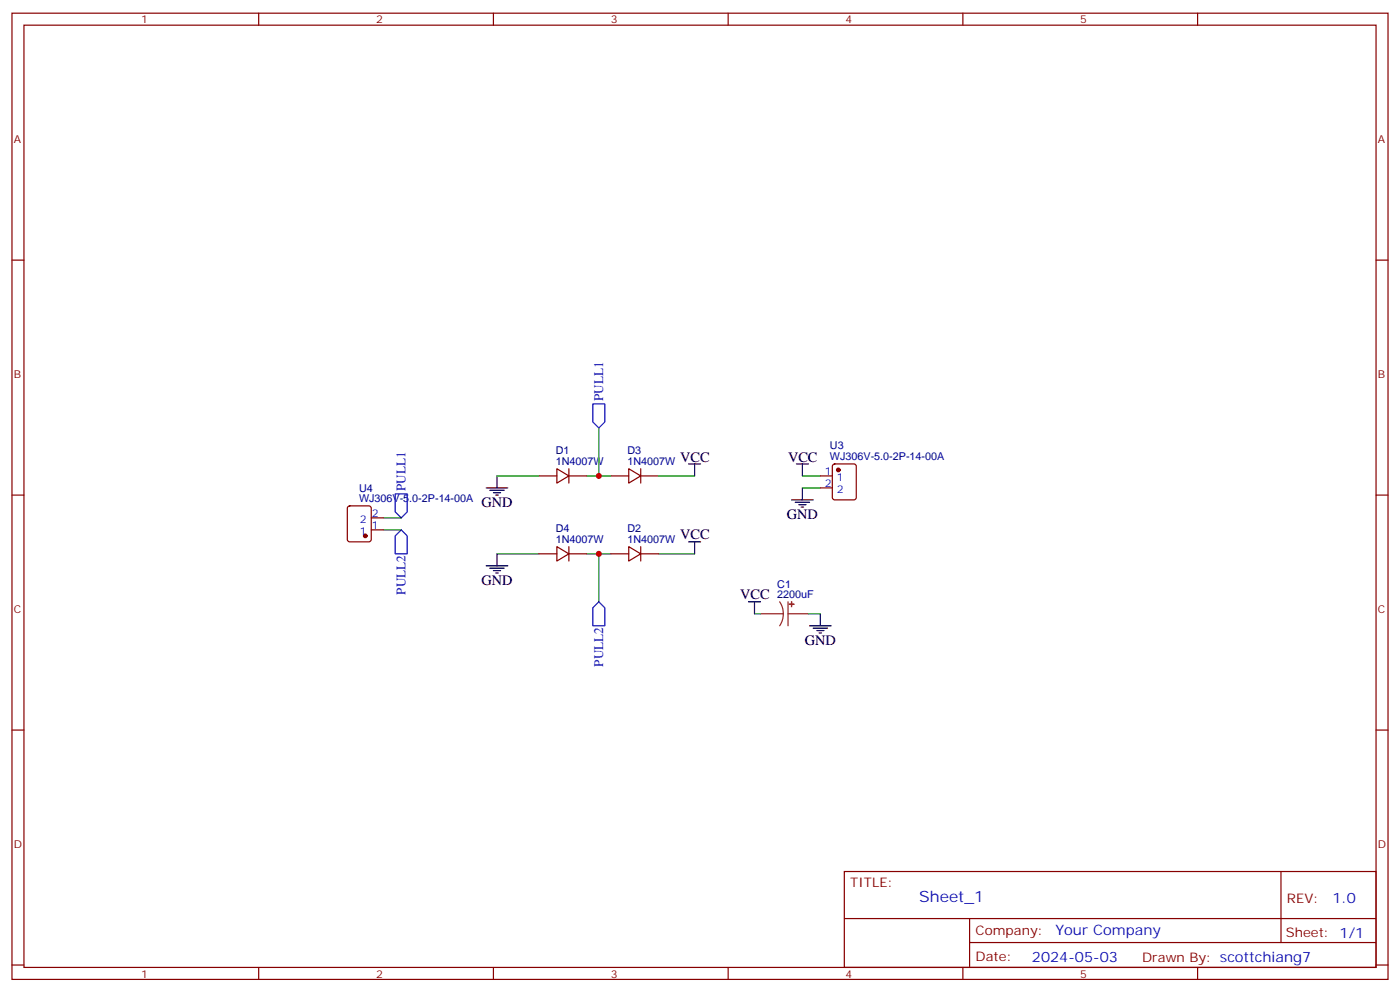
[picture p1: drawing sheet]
<svg xmlns="http://www.w3.org/2000/svg" width="412mm" height="292mm" viewBox="0 0 412 292" stroke-linecap="round" stroke-linejoin="round" font-family="sans-serif">
<g fill="none" stroke="#870000" stroke-width=".35">
<path d="M3.5 3.9h405.4v284.3h-405.4zM7.1 7.4h398.2v277.3h-398.2zM76.2 3.9v3.5M145.3 3.9v3.5M214.5 3.9v3.5M283.6 3.9v3.5M352.8 3.9v3.5M3.5 76.6h3.6M405.3 76.6h3.6M164 137.9l3.6 2.2-3.6 2.1zM167.6 137.9v4.3M185.2 137.9l3.5 2.2-3.5 2.1z"/>
<path d="M188.7 137.9v4.3M245.4 136.7l.5-.2h5.6l.7 .5v9.4l-.4 .7h-5.9l-.7-.5v-9.4zM3.5 145.7h3.6M102.5 149.1l.5-.2h5.7l.6 .4 .1 9.5-.5 .6-5.9 .1-.6-.5-.1-9.4zM109.4 155.9h3.5M109.4 152.4h3.5M158.7 140.1h5.3M167.6 140.1h5.3M179.9 140.1h5.3M188.7 140.1h5.3M241.7 140.1h3.5M241.7 143.6h3.5"/>
<path d="M405.3 145.7h3.6M158.7 163h5.3M164 160.9l3.6 2.1-3.6 2.1zM167.6 160.9v4.2M167.6 163h5.3M179.9 163h5.3M185.2 160.9l3.5 2.1-3.5 2.1zM188.7 160.9v4.2M188.7 163h5.3M3.5 214.8h3.6M405.3 214.8h3.6M248.7 256.5h156.6v28.2h-156.6z"/>
<path d="M377.3 256.5v20.9M248.7 270.3h156.5M285.6 277.4h119.6M285.6 270.3v14.1M3.5 284h3.6M76.2 284.7v3.5M145.3 284.7v3.5M214.5 284.7v3.5M283.6 284.7v3.5M352.8 284.7v3.5M405.3 284h3.6"/>
</g>
<g fill="none" stroke="#008700" stroke-width=".35">
<path d="M176.4 125.9v14.2M112.9 152.4h5.3M112.9 155.9h5.3M146.4 140.1h12.3M172.9 140.1h7M194 140.1h10.6M236.4 140.1h5.3M236.4 143.6h5.3M146.4 163h12.3M172.9 163h7M176.4 163v14.1M194 163h10.6"/>
<path d="M222.2 180.6h1.8M238.1 180.6h3.6"/>
</g>
<g fill="none" stroke="#000" stroke-width=".35">
<path d="M202.8 136.5h3.6M204.6 136.5v3.6M234.6 136.5h3.5M236.4 136.5v3.6M143.2 143.6h6.4M144.3 144.3h4.2M145.3 145h2.2M146 145.7h.8M146.4 140.1v3.5M202.8 159.5h3.6M204.6 159.5v3.5M233.2 147.1h6.3"/>
<path d="M234.2 147.8h4.3M235.3 148.5h2.1M236 149.2h.7M236.4 143.6v3.5M143.2 166.5h6.4M144.3 167.2h4.2M145.3 167.9h2.2M146 168.6h.8M146.4 163v3.5M220.5 177.1h3.5M222.2 177.1v3.5M238.5 184.1h6.3"/>
<path d="M239.5 184.9h4.3M240.6 185.6h2.1M241.3 186.3h.7M241.7 180.6v3.5"/>
</g>
<path d="M174.6 118.9h3.6v5.3l-1.8 1.7-1.8-1.7zM116.4 145.3h3.5v5.3l-1.7 1.8-1.8-1.8zM118.2 155.9l1.7 1.8v5.3h-3.5v-5.3zM174.6 178.9l1.8-1.8 1.8 1.8v5.2h-3.6z" fill="none" stroke="#00f" stroke-width=".35"/>
<path d="M229.7 177.1l.8 1.7 .2 1.8M232.1 177.1v7M224 180.6h6.7M230.7 180.6l-.2 1.9-.8 1.6M232.1 180.6h6" fill="none" stroke="#8c2424" stroke-width=".35"/>
<g fill="#8c2424" stroke="#8c2424" stroke-width=".35">
<path d="M233.2 177.1v1.4z"/>
<path d="M232.5 177.8h1.4z"/>
</g>
<g fill="#870000" stroke="#870000" stroke-width=".35">
<circle cx="246.9" cy="138.3" r=".53"/>
<circle cx="107.6" cy="157.7" r=".53"/>
</g>
<g fill="#c00">
<circle cx="176.4" cy="140.1" r=".88"/>
<circle cx="176.4" cy="163" r=".88"/>
</g>
<text font-size="4.6" fill="#00f" x="270.8" y="265.5">Sheet_1</text>
<g font-size="4.2">
<text x="200.4" y="135.8">VCC</text>
<text x="232.1" y="135.8">VCC</text>
<text x="141.8" y="149.2">GND</text>
<text x="231.8" y="152.8">GND</text>
<text x="200.4" y="158.8">VCC</text>
<text x="141.8" y="172.2">GND</text>
<text x="218" y="176.4">VCC</text>
<text x="237.1" y="189.8">GND</text>
</g>
<g font-size="4.2" fill="#00f">
<text x="392.5" y="265.7">1.0</text>
<text x="310.9" y="275.3">Your Company</text>
<text x="304" y="283.1">2024-05-03</text>
</g>
<g font-size="3.9" fill="#00f">
<text x="177.7" y="118" transform="rotate(-90 177.7 118)">PULL1</text>
<text x="119.5" y="144.5" transform="rotate(-90 119.5 144.5)">PULL1</text>
<text x="119.5" y="175" transform="rotate(-90 119.5 175)">PULL2</text>
<text x="177.7" y="196.1" transform="rotate(-90 177.7 196.1)">PULL2</text>
</g>
<g font-size="3.9" fill="#800">
<text x="250.5" y="261.1">TITLE:</text>
<text x="379.1" y="265.7">REV:</text>
<text x="287.4" y="275.3">Company:</text>
<text x="378.7" y="275.9">Sheet: 1/1</text>
<text x="287.4" y="282.9">Date:</text>
<text x="336.4" y="283">Drawn By: scottchiang7</text>
</g>
<g font-size="3.2" fill="#800">
<text x="41.6" y="6.9">1</text>
<text x="110.8" y="6.9">2</text>
<text x="179.9" y="6.9">3</text>
<text x="249.1" y="6.9">4</text>
<text x="318.2" y="6.9">5</text>
<text x="4.1" y="42">A</text>
<text x="405.9" y="42">A</text>
<text x="4.1" y="111.1">B</text>
<text x="405.9" y="111.1">B</text>
<text x="4.1" y="180.3">C</text>
<text x="405.9" y="180.3">C</text>
<text x="4.1" y="249.4">D</text>
<text x="405.9" y="249.4">D</text>
<text x="41.6" y="287.7">1</text>
<text x="110.8" y="287.7">2</text>
<text x="179.9" y="287.7">3</text>
<text x="249.1" y="287.7">4</text>
<text x="318.2" y="287.7">5</text>
</g>
<g font-size="3.2" fill="#000080">
<text x="163.7" y="136.9">1N4007W</text>
<text x="163.7" y="133.7">D1</text>
<text x="184.9" y="136.9">1N4007W</text>
<text x="184.9" y="133.7">D3</text>
<text x="244.5" y="135.4">WJ306V-5.0-2P-14-00A</text>
<text x="244.5" y="132.1">U3</text>
<text x="105.8" y="147.8">WJ306V-5.0-2P-14-00A</text>
<text x="105.8" y="144.7">U4</text>
<text x="163.7" y="159.8">1N4007W</text>
<text x="163.7" y="156.6">D4</text>
<text x="184.9" y="159.8">1N4007W</text>
<text x="184.9" y="156.6">D2</text>
<text x="229" y="172.9">C1</text>
<text x="229" y="176">2200uF</text>
</g>
<g font-size="3.2" fill="#00f">
<text x="243" y="139.7">1</text>
<text x="243" y="143.2">2</text>
<text x="246.5" y="141.5">1</text>
<text x="246.5" y="145">2</text>
<text x="106" y="153.8">2</text>
<text x="109.5" y="155.6">1</text>
<text x="109.5" y="152">2</text>
<text x="106" y="157.3">1</text>
</g>
</svg>
